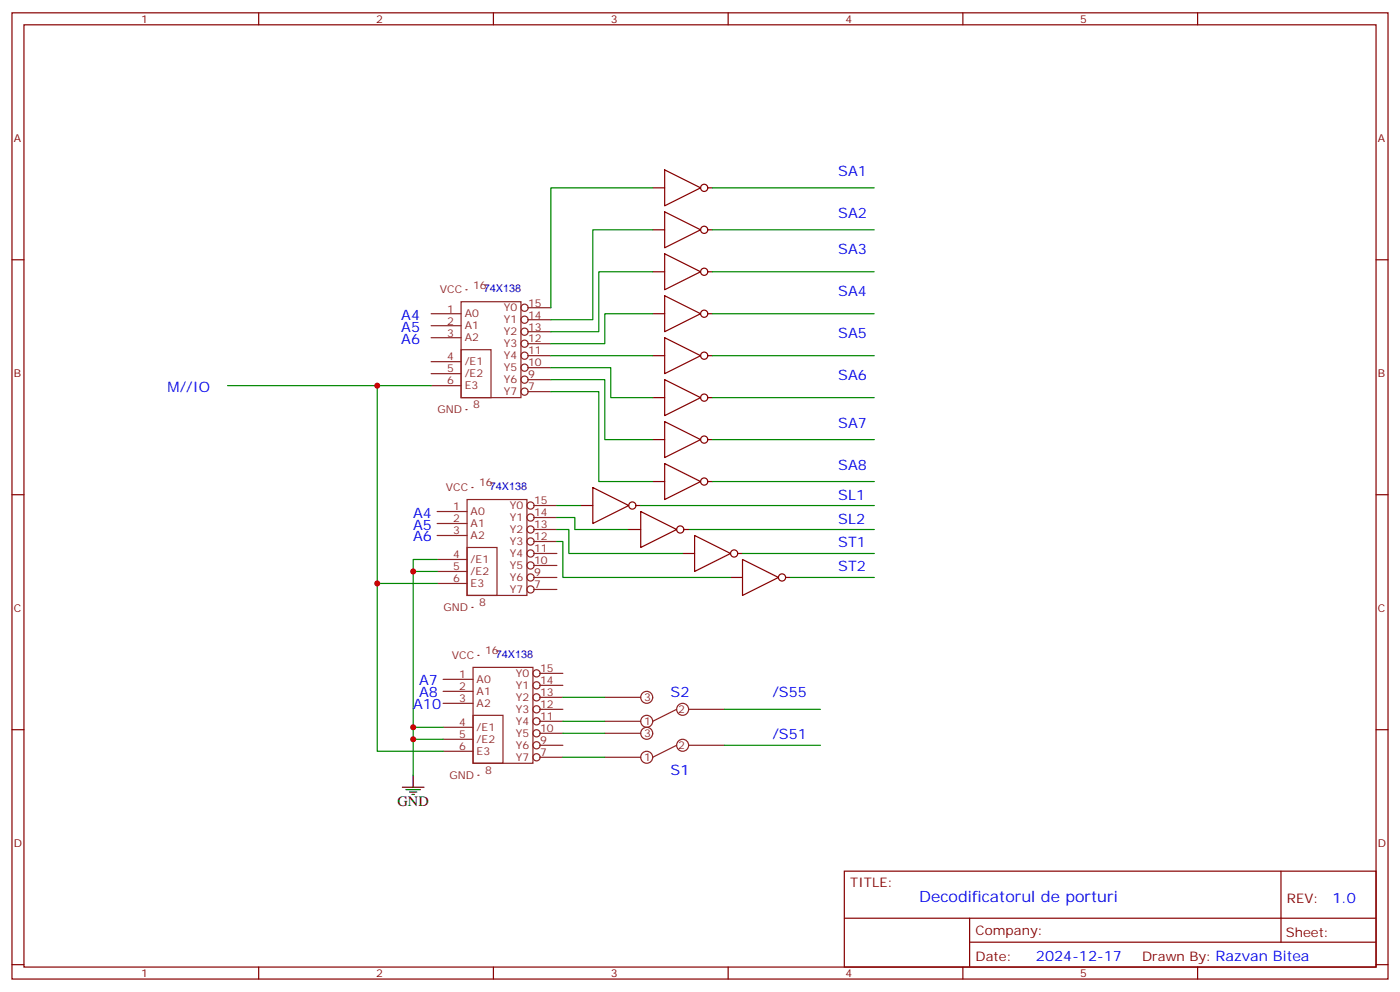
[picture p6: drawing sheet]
<svg xmlns="http://www.w3.org/2000/svg" width="412mm" height="292mm" viewBox="0 0 412 292" stroke-linecap="round" stroke-linejoin="round" font-family="sans-serif">
<g fill="none" stroke="#870000" stroke-width=".35">
<path d="M3.5 3.8h405.4v284.3h-405.4zM7.1 7.3h398.2v277.3h-398.2zM76.2 3.8v3.5M145.3 3.8v3.5M214.5 3.8v3.5M283.6 3.8v3.5M352.8 3.8v3.5M192.3 55.3h3.5M195.8 50l10.6 5.3-10.6 5.3zM208.5 55.3h1.4M3.5 76.4h3.6M192.3 67.6h3.5"/>
<path d="M192.3 80h3.5M195.8 62.3l10.6 5.3-10.6 5.3zM195.8 74.7l10.6 5.3-10.6 5.3zM208.5 67.6h1.4M208.5 80h1.4M405.3 76.4h3.6M192.3 92.3h3.5M195.8 87l10.6 5.3-10.6 5.3zM195.8 99.4l10.6 5.3-10.6 5.3zM208.5 92.3h1.4M192.3 104.7h3.5M192.3 117h3.5"/>
<path d="M195.8 111.7l10.6 5.3-10.6 5.3zM208.5 104.7h1.4M208.5 117h1.4M192.3 129.4h3.5M195.8 124.1l10.6 5.3-10.6 5.3zM195.8 136.4l10.6 5.3-10.6 5.3zM208.5 129.4h1.4M3.5 145.6h3.6M171.1 148.8h3.5M174.6 143.5l10.6 5.3-10.6 5.3zM185.2 155.8h3.5M187.3 148.8h1.4"/>
<path d="M188.7 150.5l10.6 5.3-10.6 5.3zM192.3 141.7h3.5M201.4 155.8h1.4M204.6 157.6l10.6 5.3-10.6 5.3zM208.5 141.7h1.4M405.3 145.6h3.6M201.1 162.9h3.5M215.2 169.9h3.5M217.3 162.9h1.4M218.7 164.6l10.6 5.3-10.6 5.3zM231.4 169.9h1.4M3.5 214.7h3.6"/>
<path d="M405.3 214.7h3.6M248.7 256.4h156.6v28.2h-156.6zM377.3 256.4v20.9M248.7 270.2h156.5M285.6 277.3h119.6M285.6 270.2v14.1M3.5 283.9h3.6M76.2 284.6v3.5M145.3 284.6v3.5M214.5 284.6v3.5M283.6 284.6v3.5M352.8 284.6v3.5"/>
<path d="M405.3 283.9h3.6"/>
<circle cx="207.4" cy="55.3" r="1.06"/>
<circle cx="207.4" cy="80" r="1.06"/>
<circle cx="207.4" cy="67.6" r="1.06"/>
<circle cx="207.4" cy="92.3" r="1.06"/>
<circle cx="207.4" cy="104.7" r="1.06"/>
<circle cx="207.4" cy="117" r="1.06"/>
<circle cx="207.4" cy="129.4" r="1.06"/>
<circle cx="186.3" cy="148.8" r="1.06"/>
<circle cx="200.4" cy="155.8" r="1.06"/>
<circle cx="207.4" cy="141.7" r="1.06"/>
<circle cx="216.3" cy="162.9" r="1.06"/>
<circle cx="230.4" cy="169.9" r="1.06"/>
</g>
<g fill="none" stroke="#8c2424" stroke-width=".35">
<path d="M127 92.3h8.8M127 95.8h8.8M127 99.4h8.8M135.8 88.8h17.7v28.2h-17.7zM137.2 85.3h.4M155.6 97.6h6.7M155.6 94.1h6.7M155.6 90.6h6.7M127 106.4h8.8M127 110h8.8M127 113.5h8.8M135.8 102.9h8.8v14.1h-8.8z"/>
<path d="M155.6 115.3h6.7M155.6 111.7h6.7M155.6 108.2h6.7M155.6 104.7h6.7M155.6 101.1h6.7M137.2 120.5h.4M128.8 150.5h8.8M128.8 154.1h8.8M128.8 157.6h8.8M137.6 147h17.6v28.2h-17.6zM139 143.5h.3M157.3 159.3h6.7"/>
<path d="M157.3 155.8h6.7M157.3 152.3h6.7M157.3 148.8h6.7M128.8 164.6h8.8M128.8 168.2h8.8M128.8 171.7h8.8M137.6 161.1h8.8v14.1h-8.8zM139 178.8h.3M157.3 173.5h6.7M157.3 169.9h6.7M157.3 166.4h6.7M157.3 162.9h6.7"/>
<path d="M130.5 199.9h8.8M139.3 196.4h17.7v28.2h-17.7zM140.8 192.9h.3M159.1 198.2h6.7M130.5 203.4h8.8M130.5 207h8.8M130.5 214h8.8M130.5 217.6h8.8M139.3 210.5h8.9v14.1h-8.9zM159.1 219.3h6.7M159.1 215.8h6.7M159.1 212.3h6.7"/>
<path d="M159.1 208.7h6.7M159.1 205.2h6.7M159.1 201.7h6.7M178.2 215.8h10.5M178.2 212.3h10.5M178.2 205.2h10.5M199.3 208.7l-7 3.6M199.3 219.3l-7 3.5M202.8 219.3h10.6M202.8 208.7h10.6M130.5 221.1h8.8M140.8 228.1h.3"/>
<path d="M159.1 222.8h6.7M178.2 222.8h10.5"/>
<circle cx="154.5" cy="94.1" r="1.06"/>
<circle cx="154.5" cy="90.6" r="1.06"/>
<circle cx="154.5" cy="97.6" r="1.06"/>
<circle cx="154.5" cy="104.7" r="1.06"/>
<circle cx="154.5" cy="101.1" r="1.06"/>
<circle cx="154.5" cy="108.2" r="1.06"/>
<circle cx="154.5" cy="111.7" r="1.06"/>
<circle cx="154.5" cy="115.3" r="1.06"/>
<circle cx="156.3" cy="155.8" r="1.06"/>
<circle cx="156.3" cy="148.8" r="1.06"/>
<circle cx="156.3" cy="152.3" r="1.06"/>
<circle cx="156.3" cy="159.3" r="1.06"/>
<circle cx="156.3" cy="162.9" r="1.06"/>
<circle cx="156.3" cy="173.5" r="1.06"/>
<circle cx="156.3" cy="169.9" r="1.06"/>
<circle cx="156.3" cy="166.4" r="1.06"/>
<circle cx="158" cy="198.2" r="1.06"/>
<circle cx="158" cy="208.7" r="1.06"/>
<circle cx="158" cy="212.3" r="1.06"/>
<circle cx="158" cy="219.3" r="1.06"/>
<circle cx="158" cy="205.2" r="1.06"/>
<circle cx="158" cy="215.8" r="1.06"/>
<circle cx="158" cy="201.7" r="1.06"/>
<circle cx="190.5" cy="212.3" r="1.76"/>
<circle cx="190.5" cy="205.2" r="1.76"/>
<circle cx="190.5" cy="215.8" r="1.76"/>
<circle cx="201.1" cy="219.3" r="1.76"/>
<circle cx="201.1" cy="208.7" r="1.76"/>
<circle cx="158" cy="222.8" r="1.06"/>
<circle cx="190.5" cy="222.8" r="1.76"/>
</g>
<g fill="none" stroke="#008700" stroke-width=".35">
<path d="M192.3 55.3h-30v35.3M209.9 55.3h47.6M192.3 67.6h-17.7v26.5h-12.3M192.3 80h-15.9v17.6h-14.1M209.9 67.6h47.6M209.9 80h47.6M192.3 92.3h-14.1v8.8h-15.9M209.9 92.3h47.6M67 113.5h44.1M127 113.5h-15.9v58.2h17.7M162.3 108.2h17.6v8.8h12.4M162.3 111.7h15.9v17.7h14.1"/>
<path d="M162.3 115.3h14.1v26.4h15.9M162.3 104.7h30M209.9 104.7h47.6M209.9 117h47.6M209.9 129.4h47.6M164 155.8h3.6v7.1h33.5M164 159.3h1.8v10.6h49.4M164 152.3h5.3v3.5h15.9M164 148.8h7.1M188.7 148.8h68.8M202.8 155.8h54.7M209.9 141.7h47.6"/>
<path d="M111.1 171.7v49.4h19.4M121.7 168.2h7.1M128.8 164.6h-7.1v63.5M218.7 162.9h38.8M232.8 169.9h24.7M121.7 214h8.8M121.7 217.6h8.8M165.8 215.8h12.4M165.8 205.2h12.4M165.8 212.3h12.4M213.4 208.7h28.3M213.4 219.3h28.3"/>
<path d="M165.8 222.8h12.4"/>
</g>
<path d="M118.5 231.7h6.4M119.6 232.4h4.2M120.6 233.1h2.2M121.4 233.8h.7M121.7 228.1v3.6" fill="none" stroke="#000" stroke-width=".35"/>
<g fill="#c00">
<circle cx="111.1" cy="171.7" r=".88"/>
<circle cx="111.1" cy="113.5" r=".88"/>
<circle cx="121.7" cy="168.2" r=".88"/>
<circle cx="121.7" cy="214" r=".88"/>
<circle cx="121.7" cy="217.6" r=".88"/>
</g>
<text font-size="4.6" fill="#00f" x="270.8" y="265.4">Decodificatorul de porturi</text>
<g font-size="4.2" fill="#00f">
<text x="246.9" y="51.8">SA1</text>
<text x="246.9" y="64.1">SA2</text>
<text x="246.9" y="74.7">SA3</text>
<text x="246.9" y="87">SA4</text>
<text x="118.2" y="94.1">A4</text>
<text x="118.2" y="101.1">A6</text>
<text x="118.2" y="97.6">A5</text>
<text x="246.9" y="99.4">SA5</text>
<text x="246.9" y="111.7">SA6</text>
<text x="49.4" y="115.3">M//IO</text>
<text x="246.9" y="125.8">SA7</text>
<text x="246.9" y="138.2">SA8</text>
<text x="246.9" y="147">SL1</text>
<text x="121.7" y="152.3">A4</text>
<text x="121.7" y="155.8">A5</text>
<text x="246.9" y="154.1">SL2</text>
<text x="121.7" y="159.3">A6</text>
<text x="246.9" y="161.1">ST1</text>
<text x="246.9" y="168.2">ST2</text>
<text x="123.5" y="201.7">A7</text>
<text x="121.7" y="208.7">A10</text>
<text x="123.5" y="205.2">A8</text>
<text x="197.6" y="205.2">S2</text>
<text x="227.5" y="205.2">/S55</text>
<text x="227.5" y="217.6">/S51</text>
<text x="197.6" y="228.1">S1</text>
<text x="392.5" y="265.6">1.0</text>
<text x="305.2" y="282.8">2024-12-17</text>
</g>
<text font-size="4.2" x="117.1" y="237.3">GND</text>
<g font-size="3.9" fill="#800">
<text x="250.5" y="260.9">TITLE:</text>
<text x="379.1" y="265.6">REV:</text>
<text x="287.4" y="275.1">Company:</text>
<text x="378.7" y="275.8">Sheet:</text>
<text x="287.4" y="282.8">Date:</text>
<text x="336.4" y="282.9">Drawn By: Razvan Bitea</text>
</g>
<g font-size="3.2" fill="#800">
<text x="41.6" y="6.8">1</text>
<text x="110.8" y="6.8">2</text>
<text x="179.9" y="6.8">3</text>
<text x="249.1" y="6.8">4</text>
<text x="318.2" y="6.8">5</text>
<text x="4.1" y="41.9">A</text>
<text x="405.9" y="41.9">A</text>
<text x="4.1" y="111">B</text>
<text x="405.9" y="111">B</text>
<text x="4.1" y="180.2">C</text>
<text x="405.9" y="180.2">C</text>
<text x="4.1" y="249.3">D</text>
<text x="405.9" y="249.3">D</text>
<text x="41.6" y="287.6">1</text>
<text x="110.8" y="287.6">2</text>
<text x="179.9" y="287.6">3</text>
<text x="249.1" y="287.6">4</text>
<text x="318.2" y="287.6">5</text>
</g>
<g font-size="3.2" fill="#8d2323">
<text x="129.6" y="86.3">VCC</text>
<text x="139.3" y="84.9">16</text>
<text x="131.7" y="92">1</text>
<text x="131.7" y="95.5">2</text>
<text x="136.9" y="93.4">A0</text>
<text x="148.4" y="95.1">Y1</text>
<text x="148.4" y="91.6">Y0</text>
<text x="155.6" y="93.7">14</text>
<text x="155.6" y="90.2">15</text>
<text x="131.7" y="99">3</text>
<text x="136.9" y="96.9">A1</text>
<text x="136.9" y="100.4">A2</text>
<text x="148.4" y="98.7">Y2</text>
<text x="155.6" y="100.8">12</text>
<text x="155.6" y="97.3">13</text>
<text x="131.7" y="106.1">4</text>
<text x="136.9" y="107.5">/E1</text>
<text x="148.4" y="105.7">Y4</text>
<text x="148.4" y="102.2">Y3</text>
<text x="155.6" y="107.8">10</text>
<text x="155.6" y="104.3">11</text>
<text x="131.7" y="109.6">5</text>
<text x="131.7" y="113.1">6</text>
<text x="136.9" y="111">/E2</text>
<text x="148.4" y="112.8">Y6</text>
<text x="148.4" y="109.3">Y5</text>
<text x="155.6" y="111.4">9</text>
<text x="136.9" y="114.5">E3</text>
<text x="148.4" y="116.3">Y7</text>
<text x="155.6" y="114.9">7</text>
<text x="128.9" y="121.6">GND</text>
<text x="139.3" y="120.2">8</text>
<text x="141.1" y="143.1">16</text>
<text x="131.3" y="144.5">VCC</text>
<text x="150.2" y="149.8">Y0</text>
<text x="157.3" y="148.4">15</text>
<text x="133.5" y="150.2">1</text>
<text x="133.5" y="153.7">2</text>
<text x="138.6" y="151.6">A0</text>
<text x="138.6" y="155.1">A1</text>
<text x="150.2" y="153.4">Y1</text>
<text x="157.3" y="155.5">13</text>
<text x="157.3" y="151.9">14</text>
<text x="133.5" y="157.2">3</text>
<text x="138.6" y="158.6">A2</text>
<text x="150.2" y="160.4">Y3</text>
<text x="150.2" y="156.9">Y2</text>
<text x="157.3" y="159">12</text>
<text x="133.5" y="164.3">4</text>
<text x="133.5" y="167.8">5</text>
<text x="138.6" y="165.7">/E1</text>
<text x="150.2" y="167.5">Y5</text>
<text x="150.2" y="163.9">Y4</text>
<text x="157.3" y="166.1">10</text>
<text x="157.3" y="162.5">11</text>
<text x="133.5" y="171.3">6</text>
<text x="138.6" y="169.2">/E2</text>
<text x="138.6" y="172.8">E3</text>
<text x="150.2" y="171">Y6</text>
<text x="157.3" y="173.1">7</text>
<text x="157.3" y="169.6">9</text>
<text x="130.7" y="179.8">GND</text>
<text x="141.1" y="178.4">8</text>
<text x="150.2" y="174.5">Y7</text>
<text x="133.1" y="193.9">VCC</text>
<text x="142.9" y="192.5">16</text>
<text x="159.1" y="197.8">15</text>
<text x="135.2" y="199.6">1</text>
<text x="135.2" y="203.1">2</text>
<text x="140.4" y="201">A0</text>
<text x="152" y="202.7">Y1</text>
<text x="152" y="199.2">Y0</text>
<text x="159.1" y="201.3">14</text>
<text x="135.2" y="206.6">3</text>
<text x="140.4" y="204.5">A1</text>
<text x="140.4" y="208">A2</text>
<text x="152" y="209.8">Y3</text>
<text x="152" y="206.3">Y2</text>
<text x="159.1" y="208.4">12</text>
<text x="159.1" y="204.9">13</text>
<text x="189.8" y="206.3">3</text>
<text x="199.8" y="209.8">2</text>
<text x="135.2" y="213.7">4</text>
<text x="140.4" y="215.1">/E1</text>
<text x="152" y="213.3">Y4</text>
<text x="159.1" y="215.4">10</text>
<text x="159.1" y="211.9">11</text>
<text x="189.8" y="213.3">1</text>
<text x="135.2" y="217.2">5</text>
<text x="135.2" y="220.7">6</text>
<text x="140.4" y="218.6">/E2</text>
<text x="152" y="220.4">Y6</text>
<text x="152" y="216.9">Y5</text>
<text x="159.1" y="219">9</text>
<text x="189.8" y="216.9">3</text>
<text x="199.8" y="220.4">2</text>
<text x="140.4" y="222.1">E3</text>
<text x="142.9" y="227.8">8</text>
<text x="152" y="223.9">Y7</text>
<text x="159.1" y="222.5">7</text>
<text x="189.8" y="223.9">1</text>
<text x="132.4" y="229.2">GND</text>
</g>
<g font-size="3.2" fill="#000080">
<text x="142.5" y="85.9">74X138</text>
<text x="144.3" y="144.1">74X138</text>
<text x="146.1" y="193.5">74X138</text>
</g>
</svg>
